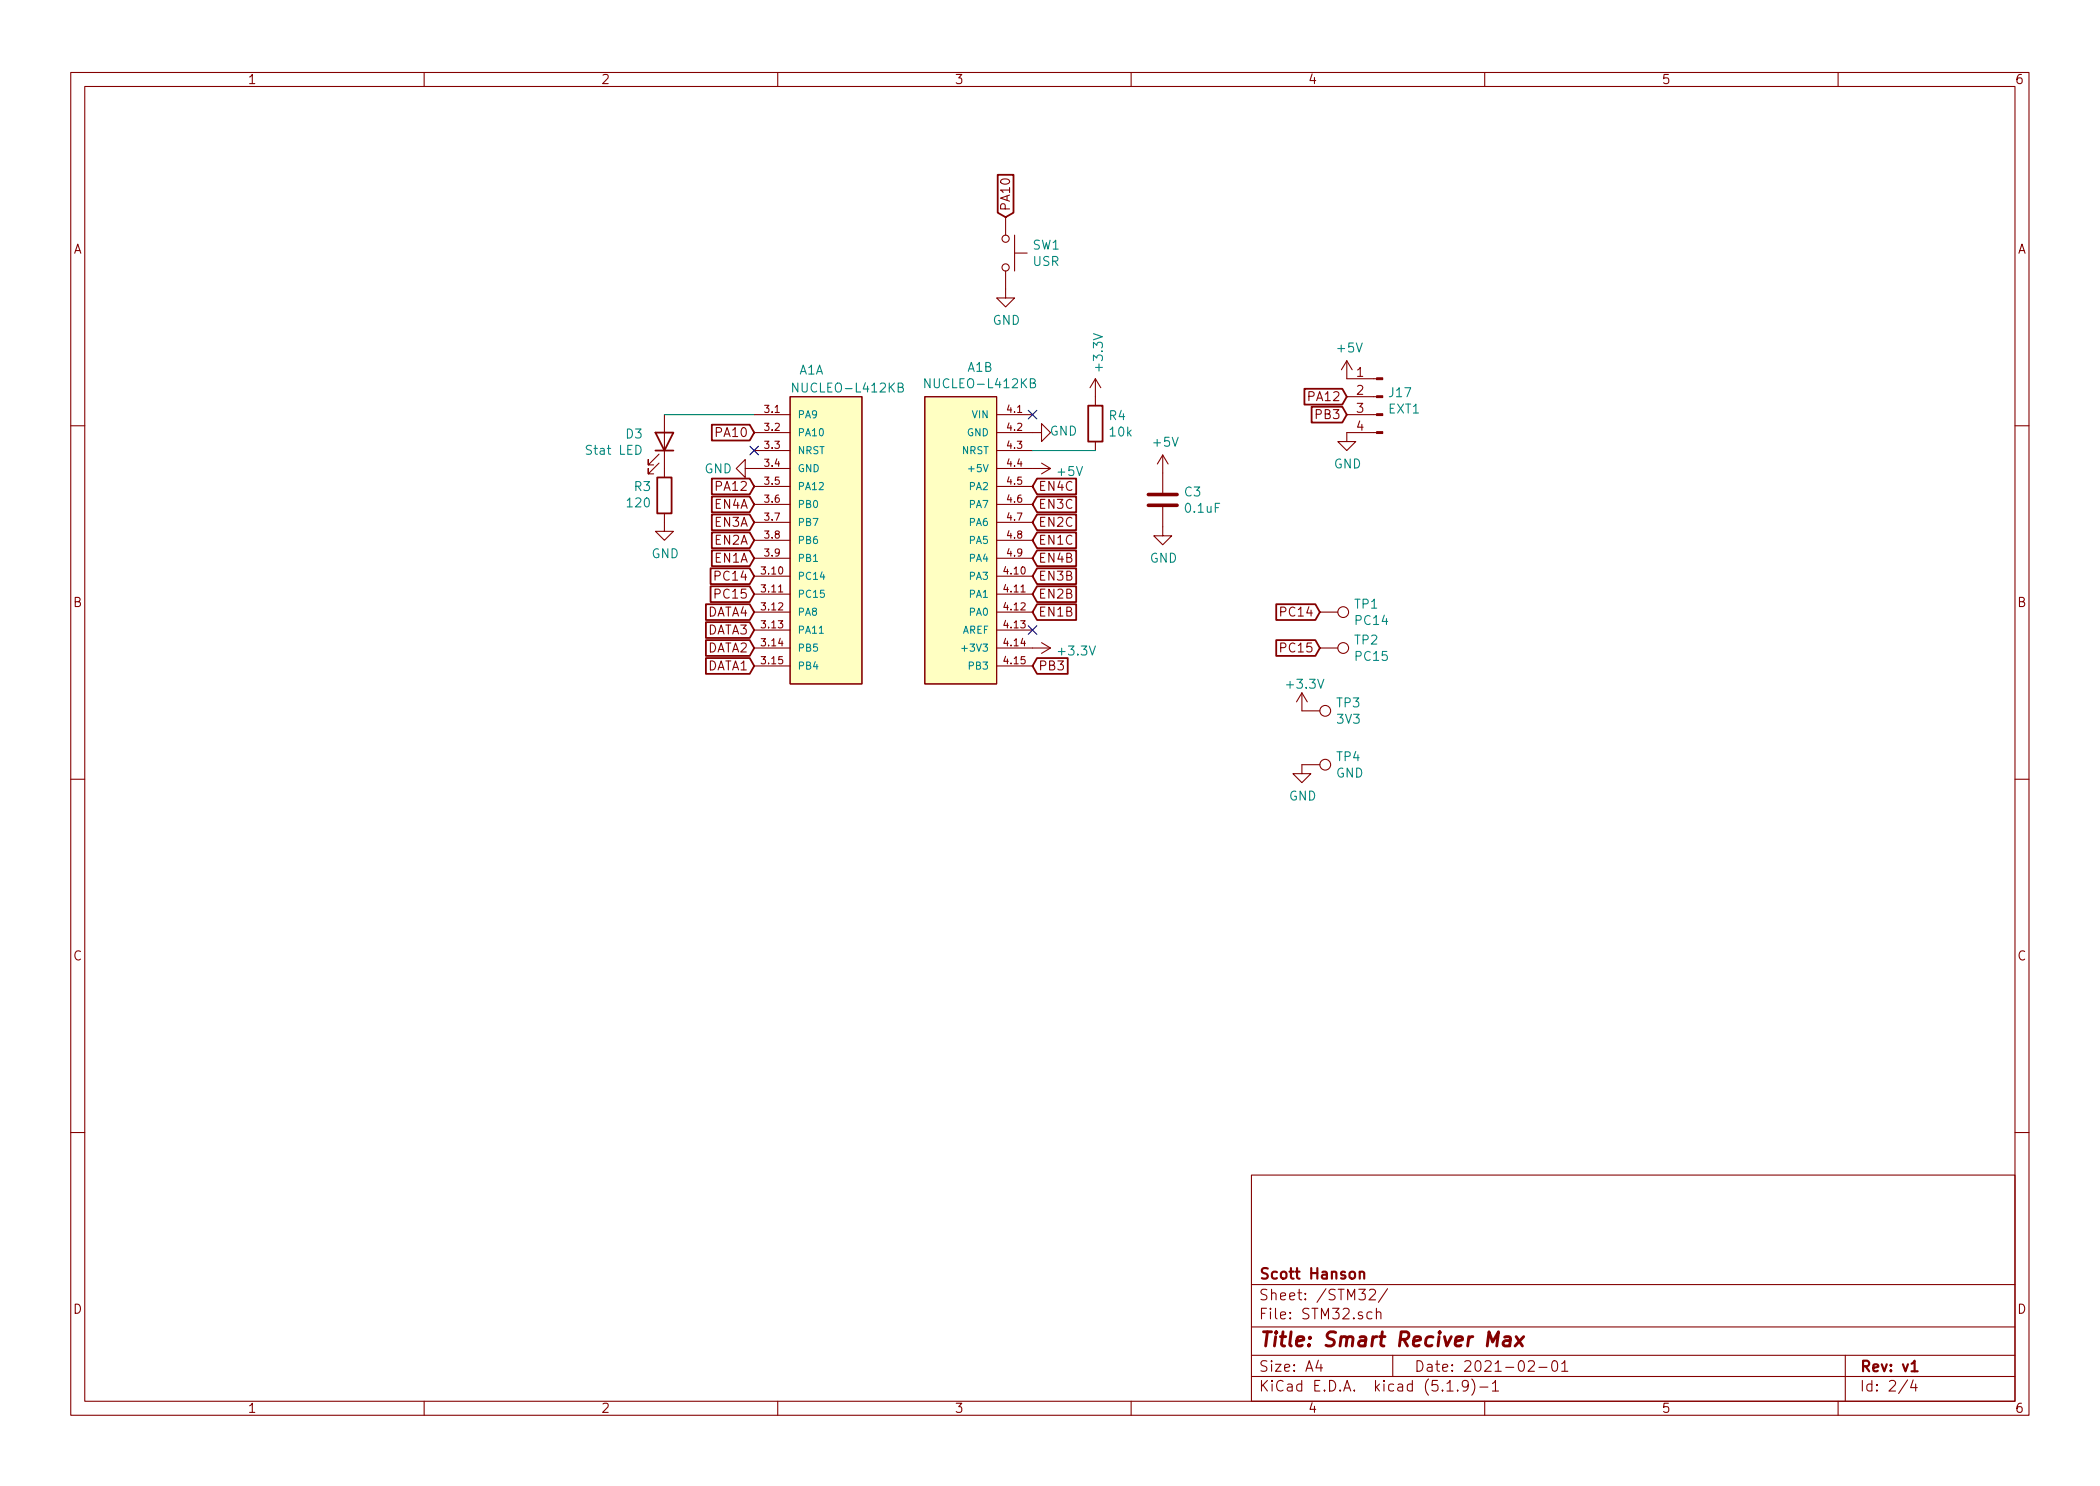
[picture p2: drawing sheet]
<svg xmlns="http://www.w3.org/2000/svg" width="297mm" height="210mm" viewBox="0 0 297 210" stroke-linecap="round" stroke-linejoin="round" font-family="sans-serif">
<g fill="none" stroke="#840000" stroke-width=".15">
<path d="M10 10.3h277v189.9h-277zM12 12.2h273v186.1h-273zM60 10.3v1.9M110 10.3v1.9M160 10.3v1.9M210 10.3v1.9M260 10.3v1.9M142.2 38.3v3.9h1.3l-1.3 1.2-1.2-1.2h1.2M142.2 30.7v2.6M143.5 35.8h1.8M143.5 33.3v5M94 58.7v8.9"/>
<path d="M106.7 58.7h5.1M111.8 56.1h10.1v40.7h-10.1zM130.8 56.1h10.2v40.7h-10.2zM141 58.7h5M154.9 53.6v3.8M154.9 53.6l-.7 1.3M154.9 53.6l.8 1.3M190.5 58.7h4.2M190.5 56.1h4.2M190.5 51v2.6h4.2M190.5 51l-.8 1.3M190.5 51l.8 1.3"/>
<path d="M10 60.2h2M93.2 65.5l-1.5 1.6v-.8v.8h.8M93.2 64.3l-1.5 1.5v-.8v.8h.8M94 72.6v2.6h1.2l-1.2 1.2-1.3-1.2h1.3M105.4 66.3v-1.3l-1.3 1.3 1.3 1.3v-1.3h6.4M106.7 61.2h5.1M106.7 63.7h5.1M106.7 68.8h5.1M106.7 71.4h5.1M106.7 73.9h5.1M106.7 76.4h5.1M106.7 79h5.1"/>
<path d="M141 61.2h6.3v-1.3l1.3 1.3-1.3 1.3v-1.3M141 63.7h5M141 66.3h7.6M141 68.8h5M141 71.4h5M141 73.9h5M141 76.4h5M141 79h5M147.3 65.5l1.3 .8M148.6 66.3l-1.3 .8M154.9 62.5v1.2M164.5 71.7v4.1h1.2l-1.2 1.3-1.3-1.3h1.3"/>
<path d="M164.5 64.4v5.3M164.5 64.4l-.8 1.3M164.5 64.4l.7 1.3M194.7 61.2h-4.2v1.3h1.3l-1.3 1.2-1.3-1.2h1.3M285 60.2h2M106.7 81.5h5.1M106.7 84.1h5.1M106.7 86.6h5.1M106.7 89.1h5.1M106.7 91.7h5.1M106.7 94.2h5.1M141 81.5h5"/>
<path d="M141 84.1h5M141 86.6h5M141 89.1h5M141 91.7h7.6M141 94.2h5M147.3 90.9l1.3 .8M148.6 91.7l-1.3 .8M184.1 98v2.6h2.6M184.1 98l-.7 1.3M184.1 98l.8 1.3M186.7 86.6h2.5M186.7 91.7h2.5"/>
<path d="M10 110.3h2M186.7 108.2h-2.6v1.3h1.3l-1.3 1.2-1.2-1.2h1.2M285 110.3h2M10 160.2h2M177 166.3h108v32h-108zM285 160.2h2M60 198.3v1.9M110 198.3v1.9M160 198.3v1.9M177 194.8h108M177 191.8h108M177 187.8h108"/>
<path d="M177 181.8h108M186.5 192.5l-.4 1h1M186.8 193v1M193.7 182.6l.2-.2 .5 .1a.37 .37 0 0 1 .1 .6l-.9 .8h1M194.1 185.7a.48 .48 0 0 0-.7 0l-.1 .2 .1 .6a.48 .48 0 0 0 .7 0M194.7 185.7a.39 .39 0 0 1 .6 .1v.8M194.7 185.1v1.5M196.3 182.3l-1.3 2M197 191.8v3M204.7 196.8h.8M206.2 196.7v.1l-.1-.1h.1v.1M207.7 196l-.1 .1a.48 .48 0 0 1-.6 .1l-.2-.2v-.4l.2-.2a.48 .48 0 0 1 .6 .1 1.27 1.27 0 0 1-.2 1.2l-.4 .1"/>
<path d="M208.2 195.1a1.71 1.71 0 0 1 0 2.3M209.3 196.3h1.2M210 198.3v1.9M211.1 195.8l.3-.3 .1-.2v1.5M211.1 196.8h.9M216.2 192.7l.2-.2 .5 .1a.4 .4 0 0 1 .1 .6l-.9 .8h.9M217.7 193.5h1.1M219.6 192.7a.37 .37 0 0 1 .4-.2 .37 .37 0 0 1 .3 .3v.3a.72 .72 0 0 1-.3 .9l-.4-.1a1.41 1.41 0 0 1 0-1.2zM220.9 193l.4-.5v1.5M220.9 194h.9M260 198.3v1.9M261 191.8v6.5"/>
<path d="M269.8 195.2l-1.2 2M270.6 195.2l-.3 1.1h.9M271 195.8v1"/>
<circle cx="142.2" cy="37.8" r=".51"/>
<circle cx="142.2" cy="33.8" r=".51"/>
<circle cx="190" cy="86.6" r=".76"/>
<circle cx="190" cy="91.7" r=".76"/>
<circle cx="187.5" cy="108.2" r=".76"/>
<circle cx="187.5" cy="100.6" r=".76"/>
</g>
<path d="M192.3 179.9v1M192.3 180.1a.38 .38 0 0 1 .7 0v.8M270.4 193l.4-.5v1.5M270.4 194h.8" fill="none" stroke="#840000" stroke-width=".3"/>
<path d="M210.4 190.4l.2-2 .5 1.5 .9-1.5-.3 2M212.8 189.2l.2-.1 .6 .1 .1 .2-.2 1M213.6 189.6l-.2 .1h-.4a.4 .4 0 0 0-.4 .3 .4 .4 0 0 0 .3 .4h.4l.2-.1M214.5 189.1l.8 1.3M215.5 189.1l-1.2 1.3" fill="none" stroke="#840000" stroke-width=".41"/>
<path d="M162.4 71.5h4.1M162.4 70h4.1" fill="none" stroke="#840000" stroke-width=".51"/>
<g fill="#840000" stroke="#840000" stroke-width=".15">
<path d="M194.7 61.1h.9v.2h-.9z"/>
<path d="M194.7 58.5h.9v.3h-.9z"/>
<path d="M194.7 56h.9v.3h-.9z"/>
<path d="M194.7 53.5h.9v.2h-.9z"/>
</g>
<g fill="#ffffc2" stroke="#ffffc2" stroke-width=".14">
<path d="M111.8 56.1h10.1v40.7h-10.1z"/>
<path d="M130.8 56.1h10.2v40.7h-10.2z"/>
</g>
<path d="M112.9 54.2v1.3l-.8-1.3v1.3M127.1 54.8h.5l.1-.2v-.3l-.2-.1h-.4v1.3h.5l.1-.2 .1-.3-.3-.2M131.5 53.6v1.3l-.7-1.3v1.3M145.7 54.2l.6-.1 .1-.2v-.2l-.2-.1h-.5v1.3h.6l.1-.2 .1-.3-.3-.2M115.9 89.6h.6M136 91.7h.8" fill="none" stroke="#008484" stroke-width=".15"/>
<g fill="none" stroke="#840000" stroke-width=".25">
<path d="M141.1 24.7h2.3v5.4l-1.2 .6-1.1-.6zM153.9 57.4h2.1v5.1h-2.1zM184.5 55h5.4l.6 1.1-.6 1.1h-5.4zM185.5 57.6h4.4l.6 1.1-.6 1.1h-4.4zM92.7 61.2h2.5l-1.2 2.5zM92.7 63.7h2.5M93 67.6h2v5h-2zM100.7 70.3h5.3l.7 1.1-.7 1.1h-5.3zM100.7 72.8h5.3l.7 1.1-.7 1.1h-5.3zM100.7 75.3h5.3l.7 1.1-.7 1.2h-5.3zM100.7 77.9h5.3l.7 1.1-.7 1.1h-5.3zM100.7 67.7h5.3l.7 1.1-.7 1.1h-5.3z"/>
<path d="M100.7 60.1h5.3l.7 1.1-.7 1.1h-5.3zM146.7 67.7h5.5v2.2h-5.5l-.7-1.1zM146.7 72.8h5.5v2.2h-5.5l-.7-1.1zM146.7 75.3h5.5v2.3h-5.5l-.7-1.2zM146.7 70.3h5.5v2.2h-5.5l-.7-1.1zM146.7 77.9h5.5v2.2h-5.5l-.7-1.1zM99.8 88h6.2l.7 1.1-.7 1.2h-6.2zM99.8 93.1h6.2l.7 1.1-.7 1.1h-6.2zM99.8 90.6h6.2l.7 1.1-.7 1.1h-6.2zM99.8 85.5h6.2l.7 1.1-.7 1.1h-6.2zM100.5 80.4h5.5l.7 1.1-.7 1.1h-5.5zM100.5 83h5.5l.7 1.1-.7 1.1h-5.5z"/>
<path d="M146.7 85.5h5.5v2.2h-5.5l-.7-1.1zM146.7 80.4h5.5v2.2h-5.5l-.7-1.1zM146.7 83h5.5v2.2h-5.5l-.7-1.1zM146.7 93.1h4.3v2.2h-4.3l-.7-1.1zM180.5 85.5h5.6l.6 1.1-.6 1.1h-5.6zM180.5 90.6h5.6l.6 1.1-.6 1.1h-5.6z"/>
</g>
<path d="M94 58.7h12.7M146 63.7h8.9" fill="none" stroke="#008400" stroke-width=".15"/>
<path d="M145.4 58.1l1.3 1.2M146.7 58.1l-1.3 1.2M106.1 63.1l1.2 1.3M107.3 63.1l-1.2 1.3M145.4 88.5l1.3 1.3M146.7 88.5l-1.3 1.3" fill="none" stroke="#000084" stroke-width=".15"/>
<text font-size="2.8" fill="#840000" x="178" y="190.5">Title: Smart Reciver Max</text>
<g font-size="2.1" fill="#840000">
<text x="178" y="184">Sheet: /STM32/</text>
<text x="178" y="181">Scott Hanson</text>
<text x="178" y="186.7">File: STM32.sch</text>
<text x="178" y="196.9">KiCad E.D.A. kicad (5.1.9)-1</text>
<text x="178" y="194.1">Size: A4</text>
<text x="200" y="194.1">Date: 2021-02-01</text>
<text x="263" y="194.1">Rev: v1</text>
<text x="263" y="196.9">Id: 2/4</text>
</g>
<g font-size="1.8" fill="#840000">
<text x="35" y="11.9">1</text>
<text x="85" y="11.9">2</text>
<text x="135" y="11.9">3</text>
<text x="185" y="11.9">4</text>
<text x="235" y="11.9">5</text>
<text x="285" y="11.9">6</text>
<text x="142.9" y="29.9" transform="rotate(-90 142.9 29.9)">PA10</text>
<text x="10.4" y="35.9">A</text>
<text x="285.4" y="35.9">A</text>
<text x="191.9" y="53.3">1</text>
<text x="185.3" y="56.8">PA12</text>
<text x="186.3" y="59.3">PB3</text>
<text x="191.9" y="55.9">2</text>
<text x="191.9" y="58.4">3</text>
<text x="101.5" y="61.8">PA10</text>
<text x="191.9" y="61">4</text>
<text x="101.5" y="69.5">PA12</text>
<text x="146.8" y="69.5">EN4C</text>
<text x="101.2" y="72">EN4A</text>
<text x="101.2" y="74.5">EN3A</text>
<text x="101.2" y="77.1">EN2A</text>
<text x="146.8" y="74.5">EN2C</text>
<text x="146.8" y="77.1">EN1C</text>
<text x="146.8" y="72">EN3C</text>
<text x="101.2" y="79.6">EN1A</text>
<text x="101.5" y="82.2">PC14</text>
<text x="146.8" y="79.6">EN4B</text>
<text x="146.8" y="82.2">EN3B</text>
<text x="10.4" y="85.9">B</text>
<text x="100" y="89.8">DATA3</text>
<text x="100" y="87.2">DATA4</text>
<text x="101.5" y="84.7">PC15</text>
<text x="146.8" y="87.2">EN1B</text>
<text x="146.8" y="84.7">EN2B</text>
<text x="181.5" y="87.2">PC14</text>
<text x="285.4" y="85.9">B</text>
<text x="100" y="94.9">DATA1</text>
<text x="100" y="92.3">DATA2</text>
<text x="146.8" y="94.9">PB3</text>
<text x="181.5" y="92.3">PC15</text>
<text x="10.4" y="135.9">C</text>
<text x="285.4" y="135.9">C</text>
<text x="10.4" y="185.9">D</text>
<text x="285.4" y="185.9">D</text>
<text x="35" y="199.9">1</text>
<text x="85" y="199.9">2</text>
<text x="135" y="199.9">3</text>
<text x="185" y="199.9">4</text>
<text x="235" y="199.9">5</text>
<text x="285" y="199.9">6</text>
</g>
<g font-size="1.8" fill="#008484">
<text x="146.1" y="35.3">SW1</text>
<text x="146.1" y="37.6">USR</text>
<text x="140.4" y="46">GND</text>
<text x="113" y="53">A1A</text>
<text x="136.9" y="52.6">A1B</text>
<text x="156" y="52.3" transform="rotate(-90 156 52.3)">+3.3V</text>
<text x="189.3" y="49.9">+5V</text>
<text x="112.6" y="55.5">NUCLEO-L412KB</text>
<text x="131.3" y="54.9">NUCLEO-L412KB</text>
<text x="156.9" y="59.5">R4</text>
<text x="196.4" y="58.5">EXT1</text>
<text x="196.6" y="56.2">J17</text>
<text x="83.1" y="64.4">Stat LED</text>
<text x="88.6" y="62">D3</text>
<text x="148.5" y="61.6">GND</text>
<text x="157" y="61.8">10k</text>
<text x="163.2" y="63.2">+5V</text>
<text x="88.8" y="71.8">120</text>
<text x="89.8" y="69.5">R3</text>
<text x="99.6" y="67">GND</text>
<text x="149.7" y="67.4">+5V</text>
<text x="167.6" y="70.3">C3</text>
<text x="188.7" y="66.3">GND</text>
<text x="167.8" y="72.6">0.1uF</text>
<text x="92.2" y="79">GND</text>
<text x="162.6" y="79.6">GND</text>
<text x="191.6" y="86.1">TP1</text>
<text x="191.8" y="88.4">PC14</text>
<text x="149.9" y="92.8">+3.3V</text>
<text x="191.6" y="91.2">TP2</text>
<text x="191.8" y="93.5">PC15</text>
<text x="182.2" y="97.5">+3.3V</text>
<text x="189.1" y="100.1">TP3</text>
<text x="189.1" y="107.7">TP4</text>
<text x="189.2" y="102.4">3V3</text>
<text x="182.3" y="113.3">GND</text>
<text x="189" y="110">GND</text>
</g>
<g font-size="1.4" fill="#840000">
<text x="108.3" y="58.4">3.1</text>
<text x="142.5" y="58.4">4.1</text>
<text x="108.3" y="61">3.2</text>
<text x="108.3" y="63.5">3.3</text>
<text x="142.5" y="61">4.2</text>
<text x="142.5" y="63.5">4.3</text>
<text x="108.3" y="66">3.4</text>
<text x="108.3" y="68.6">3.5</text>
<text x="108.3" y="71.1">3.6</text>
<text x="142.5" y="66">4.4</text>
<text x="142.5" y="68.6">4.5</text>
<text x="142.5" y="71.1">4.6</text>
<text x="108.3" y="73.7">3.7</text>
<text x="108.3" y="76.2">3.8</text>
<text x="142.5" y="73.7">4.7</text>
<text x="142.5" y="76.2">4.8</text>
<text x="107.8" y="81.3">3.10</text>
<text x="107.8" y="83.8">3.11</text>
<text x="108.3" y="78.7">3.9</text>
<text x="142.1" y="81.3">4.10</text>
<text x="142.1" y="83.8">4.11</text>
<text x="142.5" y="78.7">4.9</text>
<text x="107.8" y="86.4">3.12</text>
<text x="107.8" y="88.9">3.13</text>
<text x="142.1" y="86.4">4.12</text>
<text x="142.1" y="88.9">4.13</text>
<text x="107.8" y="91.4">3.14</text>
<text x="107.8" y="94">3.15</text>
<text x="142.1" y="91.4">4.14</text>
<text x="142.1" y="94">4.15</text>
</g>
<g font-size="1.4" fill="#008484">
<text x="112.8" y="59.2">PA9</text>
<text x="137.6" y="59.2">VIN</text>
<text x="112.8" y="61.7">PA10</text>
<text x="112.8" y="64.3">NRST</text>
<text x="136.1" y="64.3">NRST</text>
<text x="136.8" y="61.7">GND</text>
<text x="112.8" y="66.8">GND</text>
<text x="112.8" y="69.3">PA12</text>
<text x="112.8" y="71.9">PB0</text>
<text x="137.2" y="69.3">PA2</text>
<text x="137.2" y="71.9">PA7</text>
<text x="137.4" y="66.8">+5V</text>
<text x="112.8" y="74.4">PB7</text>
<text x="112.8" y="77">PB6</text>
<text x="137.2" y="74.4">PA6</text>
<text x="137.2" y="77">PA5</text>
<text x="112.8" y="82">PC14</text>
<text x="112.8" y="79.5">PB1</text>
<text x="137.2" y="82">PA3</text>
<text x="137.2" y="79.5">PA4</text>
<text x="112.8" y="84.6">PC15</text>
<text x="112.8" y="87.1">PA8</text>
<text x="112.8" y="89.7">PA11</text>
<text x="136.1" y="89.7">AREF</text>
<text x="137.2" y="84.6">PA1</text>
<text x="137.2" y="87.1">PA0</text>
<text x="112.8" y="92.2">PB5</text>
<text x="112.8" y="94.7">PB4</text>
<text x="136.6" y="92.2">+3V3</text>
<text x="137.2" y="94.7">PB3</text>
</g>
</svg>
